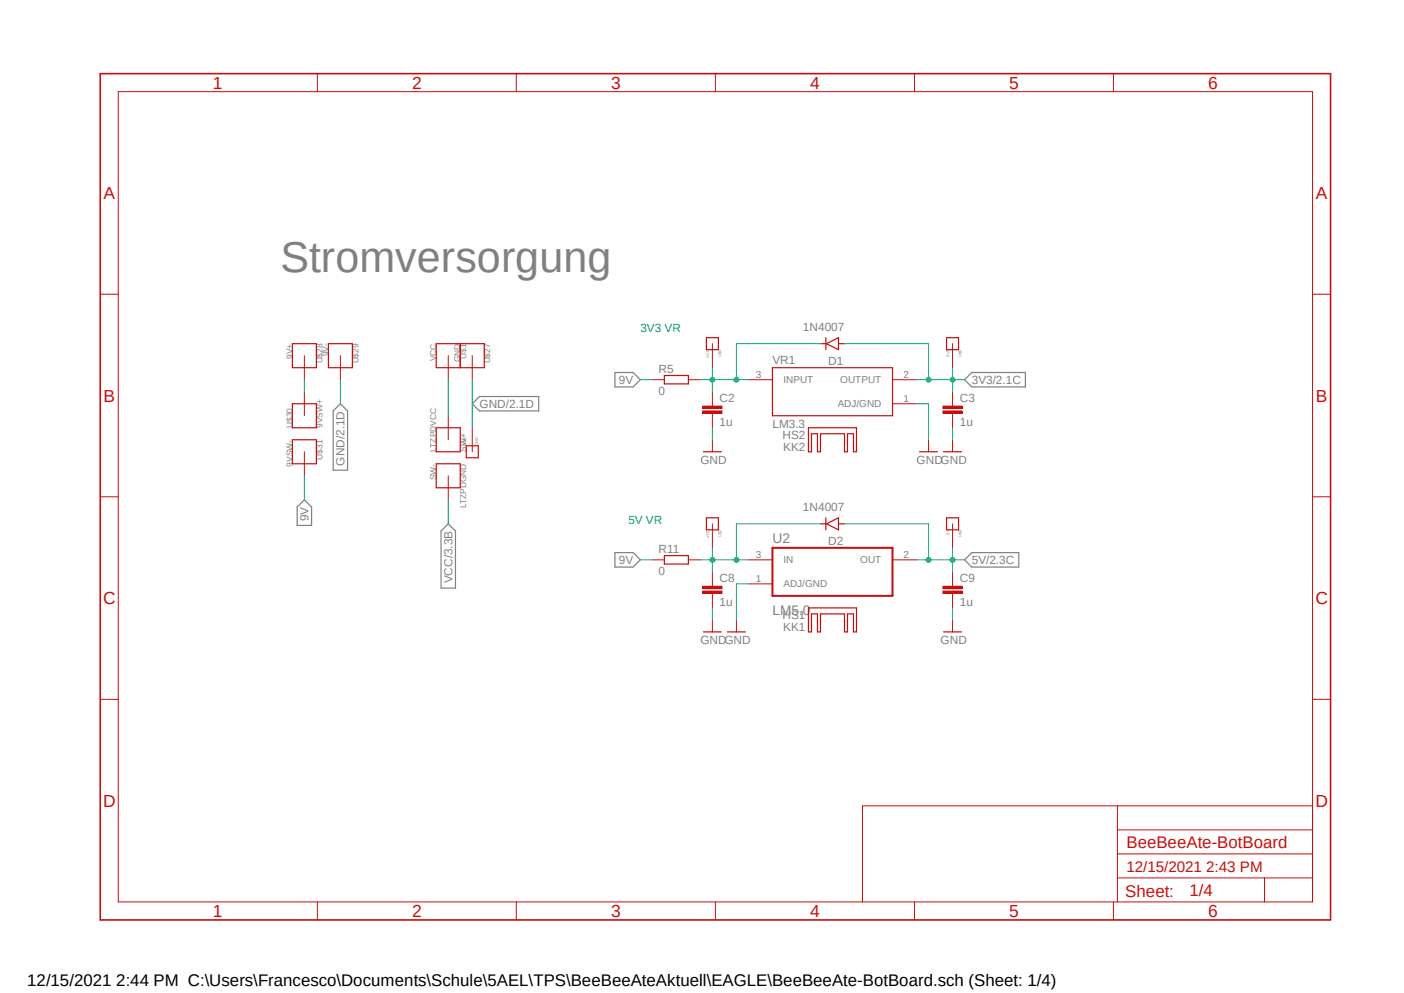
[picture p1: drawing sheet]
<svg xmlns="http://www.w3.org/2000/svg" width="297mm" height="210mm" viewBox="0 0 297 210" stroke-linecap="round" stroke-linejoin="round" font-family="sans-serif">
<path d="M20.7 15.2l261.2 179.9M281.9 15.2l-261.2 179.9" fill="none" stroke="#fff" stroke-width=".21"/>
<path d="M130.1 78.8h3.8l1.6 1.5-1.6 1.5h-3.8zM72 85.4l1.5 1.5v12.5h-3v-12.5zM101.4 83.9h12.6v3h-12.6l-1.5-1.5zM204 80.3l1.6-1.5h11.3v3h-11.3zM64.4 105.7l1.5 1.5v3.9h-3v-3.9zM94.8 110.8l1.6 1.5v12.1h-3.1v-12.1zM130.1 116.9h3.8l1.6 1.5-1.6 1.5h-3.8zM204 118.4l1.6-1.5h9.9v3h-9.9z" fill="none" stroke="#808080" stroke-width=".25"/>
<path d="M150.7 85.4v.5M150.7 87.4v.5" fill="none" stroke="#c90d0c" stroke-width=".21"/>
<path d="M148.7 86.9h4v.5h-4z" fill-rule="evenodd" fill="#c90d0c"/>
<path d="M148.7 86.9h4v.5h-4z" fill="none" stroke="#c90d0c" stroke-width=".21"/>
<path d="M148.7 85.9h4v.5h-4z" fill-rule="evenodd" fill="#c90d0c"/>
<path d="M148.7 85.9h4v.5h-4zM150.7 82.8v2.6M150.7 87.9v2.6M201.5 85.4v.5M201.5 87.4v.5" fill="none" stroke="#c90d0c" stroke-width=".21"/>
<path d="M199.5 86.9h4v.5h-4z" fill-rule="evenodd" fill="#c90d0c"/>
<path d="M199.5 86.9h4v.5h-4z" fill="none" stroke="#c90d0c" stroke-width=".21"/>
<path d="M199.5 85.9h4v.5h-4z" fill-rule="evenodd" fill="#c90d0c"/>
<path d="M138 80.3h2.5M145.6 80.3h2.6M150.7 93v2.5M199.5 85.9h4v.5h-4zM201.5 82.8v2.6M201.5 87.9v2.6M201.5 93v2.5M150.7 123.5v.5M150.7 125.5v.5" fill="none" stroke="#c90d0c" stroke-width=".21"/>
<path d="M140.5 79.4h5.1v1.8h-5.1zM173.6 72.7h1.2M174.7 71.4v2.6M174.8 72.7l2.6-1.3v2.6zM177.4 72.7h1.2M148.8 95.5h3.8M199.6 95.5h3.8" fill="none" stroke="#c90d0c" stroke-width=".25"/>
<path d="M148.7 125h4v.5h-4z" fill-rule="evenodd" fill="#c90d0c"/>
<path d="M148.7 125h4v.5h-4z" fill="none" stroke="#c90d0c" stroke-width=".21"/>
<path d="M148.7 124h4v.5h-4z" fill-rule="evenodd" fill="#c90d0c"/>
<path d="M148.7 124h4v.5h-4zM150.7 120.9v2.6M150.7 126v2.6M201.5 123.5v.5M201.5 125.5v.5" fill="none" stroke="#c90d0c" stroke-width=".21"/>
<path d="M199.5 125h4v.5h-4z" fill-rule="evenodd" fill="#c90d0c"/>
<path d="M199.5 125h4v.5h-4z" fill="none" stroke="#c90d0c" stroke-width=".21"/>
<path d="M199.5 124h4v.5h-4z" fill-rule="evenodd" fill="#c90d0c"/>
<g fill="none" stroke="#c90d0c" stroke-width=".21">
<path d="M25 19.4h252.7v171.4h-252.7zM67.1 15.6v3.8M109.2 15.6v3.8M151.3 15.6v3.8M193.5 15.6v3.8M235.5 15.6v3.8M21.2 62.2h3.8M64.4 75.2v5.1M72 75.2v5.1M94.8 75.2v5.1M99.9 75.2v5.1M150.7 72.7v5.1"/>
<path d="M201.5 72.7v5.1M277.7 62.2h3.8M64.4 82.8v5.1M64.4 95.5v5.1M94.8 87.9v5.1M99.9 90.5v5M158.3 80.3h5.1M188.8 80.3h5.1M188.8 85.4h5.1M196.4 93v2.5M21.2 105.1h3.8M94.8 100.6v5.1"/>
<path d="M138 118.4h2.5M145.6 118.4h2.6M150.7 110.8v5.1M158.3 118.4h5.1M188.8 118.4h5.1M201.5 110.8v5.1M277.7 105.1h3.8M150.7 131.1v2.5M155.8 131.1v2.5M158.3 123.5h5.1M199.5 124h4v.5h-4zM201.5 120.9v2.6"/>
<path d="M201.5 126v2.6M201.5 131.1v2.5M21.2 147.9h3.8M277.7 147.9h3.8M236.4 170.4v20.4M236.4 175.5h41.3M277.7 170.4h-95.2v20.4M67.1 190.8v3.8M109.2 190.8v3.8M151.3 190.8v3.8M193.5 190.8v3.8M235.5 190.8v3.8"/>
<path d="M236.4 185.7h41.3M236.4 180.6h41.3M267.5 185.7v5.1"/>
</g>
<g fill="none" stroke="#c90d0c" stroke-width=".25">
<path d="M61.8 72.7h5.1v5.1h-5.1zM69.5 72.7h5v5.1h-5zM92.3 72.7h10.1v5.1h-10.1zM97.4 72.7v5.1M149.4 71.4h2.6v2.6h-2.6zM163.4 77.8h25.4v10.1h-25.4zM200.2 71.4h2.6v2.6h-2.6zM61.8 85.4h5.1v5.1h-5.1zM61.8 93h5.1v5.1h-5.1zM92.3 90.5h5.1v5h-5.1zM92.3 98.1h5.1v5.1h-5.1zM98.6 94.3h2.6v2.5h-2.6z"/>
<path d="M171 90.5h10.2v5h-.6v-3.8h-1.3v3.8h-.7v-3.8h-5v3.8h-.7v-3.8h-1.2v3.8h-.7zM194.5 95.5h3.8M140.5 117.5h5.1v1.8h-5.1zM149.4 109.5h2.6v2.6h-2.6zM173.6 110.8h1.2M174.7 109.5v2.6M174.8 110.8l2.6-1.3v2.6zM177.4 110.8h1.2M200.2 109.5h2.6v2.6h-2.6zM148.8 133.6h3.8M153.9 133.6h3.8M171 128.6h10.2v5h-.6v-3.8h-1.3v3.8h-.7v-3.8h-5v3.8h-.7v-3.8h-1.2v3.8h-.7z"/>
<path d="M199.6 133.6h3.8"/>
</g>
<path d="M163.4 115.9h25.4v10.1h-25.4z" fill="none" stroke="#c90d0c" stroke-width=".42"/>
<path d="M21.2 15.6h260.3v179h-260.3z" fill="none" stroke="#c90d0c" stroke-width=".34"/>
<path d="M193.9 80.3h10.1M201.5 80.3v2.5M94.8 105.7v5.1" fill="none" stroke="#0dab76" stroke-width=".21"/>
<circle cx="201.5" cy="80.3" r=".51" fill="#0dab76"/>
<g fill="none" stroke="#0dab76" stroke-width=".21">
<path d="M178.6 72.7h17.8v7.6M201.5 77.8v2.5"/>
<circle cx="201.5" cy="80.3" r=".51"/>
</g>
<circle cx="196.4" cy="80.3" r=".51" fill="#0dab76"/>
<g fill="none" stroke="#0dab76" stroke-width=".21">
<path d="M72 80.3v5.1M99.9 80.3v10.2M148.2 80.3h7.6M150.7 80.3v2.5M150.7 90.5v2.5M193.9 85.4h2.5v7.6M201.5 90.5v2.5M150.7 128.6v2.5M158.3 123.5h-2.5v7.6M201.5 128.6v2.5"/>
<circle cx="196.4" cy="80.3" r=".51"/>
</g>
<circle cx="150.7" cy="80.3" r=".51" fill="#0dab76"/>
<g fill="none" stroke="#0dab76" stroke-width=".21">
<path d="M150.7 77.8v2.5M173.6 72.7h-17.8v7.6h2.5"/>
<circle cx="150.7" cy="80.3" r=".51"/>
</g>
<circle cx="155.8" cy="80.3" r=".51" fill="#0dab76"/>
<g fill="none" stroke="#0dab76" stroke-width=".21">
<path d="M94.8 80.3v7.6M148.2 118.4h10.1M150.7 118.4v2.5"/>
<circle cx="155.8" cy="80.3" r=".51"/>
</g>
<circle cx="150.7" cy="118.4" r=".51" fill="#0dab76"/>
<g fill="none" stroke="#0dab76" stroke-width=".21">
<path d="M150.7 115.9v2.5M173.6 110.8h-17.8v7.6"/>
<circle cx="150.7" cy="118.4" r=".51"/>
</g>
<circle cx="155.8" cy="118.4" r=".51" fill="#0dab76"/>
<g fill="none" stroke="#0dab76" stroke-width=".21">
<path d="M193.9 118.4h10.1M201.5 118.4v2.5"/>
<circle cx="155.8" cy="118.4" r=".51"/>
</g>
<circle cx="201.5" cy="118.4" r=".51" fill="#0dab76"/>
<g fill="none" stroke="#0dab76" stroke-width=".21">
<path d="M178.6 110.8h17.8v7.6M201.5 115.9v2.5"/>
<circle cx="201.5" cy="118.4" r=".51"/>
</g>
<circle cx="196.4" cy="118.4" r=".51" fill="#0dab76"/>
<g fill="none" stroke="#0dab76" stroke-width=".21">
<path d="M64.4 80.3v2.5M135.5 80.3h2.5M64.4 100.6v5.1M135.5 118.4h2.5"/>
<circle cx="196.4" cy="118.4" r=".51"/>
</g>
<text font-size="9.1" fill="#808080" x="59.3" y="57.5">Stromversorgung</text>
<g font-size="3.7" fill="#c90d0c">
<text x="45" y="18.8">1</text>
<text x="87.2" y="18.8">2</text>
<text x="129.3" y="18.8">3</text>
<text x="171.4" y="18.8">4</text>
<text x="213.5" y="18.8">5</text>
<text x="255.6" y="18.8">6</text>
<text x="21.9" y="42.1">A</text>
<text x="278.3" y="42.1">A</text>
<text x="21.9" y="85">B</text>
<text x="278.3" y="85">B</text>
<text x="21.8" y="127.8">C</text>
<text x="278.3" y="127.8">C</text>
<text x="21.8" y="170.6">D</text>
<text x="278.3" y="170.6">D</text>
<text x="45" y="194">1</text>
<text x="87.2" y="194">2</text>
<text x="129.3" y="194">3</text>
<text x="171.4" y="194">4</text>
<text x="213.5" y="194">5</text>
<text x="255.6" y="194">6</text>
</g>
<g font-size="3.6" fill="#c90d0c">
<text x="238.3" y="179.3">BeeBeeAte-BotBoard</text>
<text x="238" y="189.6">Sheet:</text>
<text x="251.6" y="189.5">1/4</text>
</g>
<text font-size="3.6" x="5.8" y="208.6">12/15/2021 2:44 PM C:\Users\Francesco\Documents\Schule\5AEL\TPS\BeeBeeAteAktuell\EAGLE\BeeBeeAte-BotBoard.sch (Sheet: 1/4)</text>
<text font-size="3.2" fill="#c90d0c" x="238.3" y="184.4">12/15/2021 2:43 PM</text>
<g font-size="2.9" fill="#808080">
<text x="163.4" y="114.8">U2</text>
<text x="163.4" y="130">LM5.0</text>
</g>
<g font-size="2.5" fill="#0dab76">
<text x="135.5" y="70.1">3V3 VR</text>
<text x="132.9" y="110.8">5V VR</text>
</g>
<g font-size="2.5" fill="#808080">
<text x="169.8" y="70">1N4007</text>
<text x="163.4" y="77">VR1</text>
<text x="175.2" y="77.1">D1</text>
<text x="130.9" y="81.2">9V</text>
<text x="139.3" y="83.6">0</text>
<text x="139.3" y="78.8">R5</text>
<text x="205.6" y="81.2">3V3/2.1C</text>
<text x="101.4" y="86.3">GND/2.1D</text>
<text x="152.2" y="85">C2</text>
<text x="203" y="85">C3</text>
<text x="152.2" y="90.1">1u</text>
<text x="163.4" y="90.5">LM3.3</text>
<text x="165.5" y="92.9">HS2</text>
<text x="165.7" y="95.4">KK2</text>
<text x="203" y="90.1">1u</text>
<text x="72.9" y="98.5" transform="rotate(-90 72.9 98.5)">GND/2.1D</text>
<text x="148.2" y="98.1">GND</text>
<text x="193.9" y="98.1">GNDGND</text>
<text x="65.3" y="110.3" transform="rotate(-90 65.3 110.3)">9V</text>
<text x="169.8" y="108.1">1N4007</text>
<text x="130.9" y="119.3">9V</text>
<text x="139.3" y="116.9">R11</text>
<text x="175.2" y="115.2">D2</text>
<text x="205.6" y="119.3">5V/2.3C</text>
<text x="95.7" y="123.4" transform="rotate(-90 95.7 123.4)">VCC/3.3B</text>
<text x="139.3" y="121.7">0</text>
<text x="152.2" y="123.1">C8</text>
<text x="203" y="123.1">C9</text>
<text x="152.2" y="128.2">1u</text>
<text x="165.5" y="131">HS1</text>
<text x="203" y="128.2">1u</text>
<text x="148.2" y="136.2">GNDGND</text>
<text x="165.7" y="133.5">KK1</text>
<text x="199" y="136.2">GND</text>
</g>
<g font-size="2.1" fill="#808080">
<text x="159.9" y="80">3</text>
<text x="165.7" y="81.1">INPUT</text>
<text x="177.8" y="81.1">OUTPUT</text>
<text x="191.1" y="80">2</text>
<text x="177.2" y="86.1">ADJ/GND</text>
<text x="191.1" y="85">1</text>
<text x="159.9" y="118.1">3</text>
<text x="165.7" y="119.2">IN</text>
<text x="182" y="119.2">OUT</text>
<text x="191.1" y="118.1">2</text>
<text x="159.9" y="123.1">1</text>
<text x="165.7" y="124.2">ADJ/GND</text>
</g>
<g font-size="1.8" fill="#808080">
<text x="61.8" y="75.9" transform="rotate(-90 61.8 75.9)">9V+</text>
<text x="68.2" y="76.9" transform="rotate(-90 68.2 76.9)">U$28</text>
<text x="69.5" y="75.4" transform="rotate(-90 69.5 75.4)">9V-</text>
<text x="75.8" y="76.9" transform="rotate(-90 75.8 76.9)">U$29</text>
<text x="92.3" y="76.4" transform="rotate(-90 92.3 76.4)">VCC</text>
<text x="97.4" y="76.6" transform="rotate(-90 97.4 76.6)">GND</text>
<text x="98.6" y="75.9" transform="rotate(-90 98.6 75.9)">U$1</text>
<text x="103.7" y="76.9" transform="rotate(-90 103.7 76.9)">U$27</text>
<text x="61.8" y="90.5" transform="rotate(-90 61.8 90.5)">U$30</text>
<text x="68.2" y="90.5" transform="rotate(-90 68.2 90.5)">9VSW+</text>
<text x="92.3" y="95.5" transform="rotate(-90 92.3 95.5)">LTZPDVCC</text>
<text x="98.6" y="95.5" transform="rotate(-90 98.6 95.5)">SW+</text>
<text x="61.8" y="98.7" transform="rotate(-90 61.8 98.7)">9VSW-</text>
<text x="68.2" y="97.2" transform="rotate(-90 68.2 97.2)">U$31</text>
<text x="92.3" y="101.6" transform="rotate(-90 92.3 101.6)">SW-</text>
<text x="98.6" y="107.5" transform="rotate(-90 98.6 107.5)">LTZPDGND</text>
</g>
<g font-size=".8" fill="#808080">
<text x="150" y="75.7" transform="rotate(-90 150 75.7)">VCC</text>
<text x="152.6" y="75.4" transform="rotate(-90 152.6 75.4)">U$4</text>
<text x="200.8" y="75.4" transform="rotate(-90 200.8 75.4)">3V3</text>
<text x="203.4" y="75.4" transform="rotate(-90 203.4 75.4)">U$5</text>
<text x="98.6" y="94.3" transform="rotate(-90 98.6 94.3)">U$10</text>
<text x="101.2" y="94.3" transform="rotate(-90 101.2 94.3)">GND</text>
<text x="150" y="113.8" transform="rotate(-90 150 113.8)">VCC</text>
<text x="152.6" y="113.5" transform="rotate(-90 152.6 113.5)">U$2</text>
<text x="200.8" y="113.1" transform="rotate(-90 200.8 113.1)">5V</text>
<text x="203.4" y="113.5" transform="rotate(-90 203.4 113.5)">U$3</text>
</g>
</svg>
